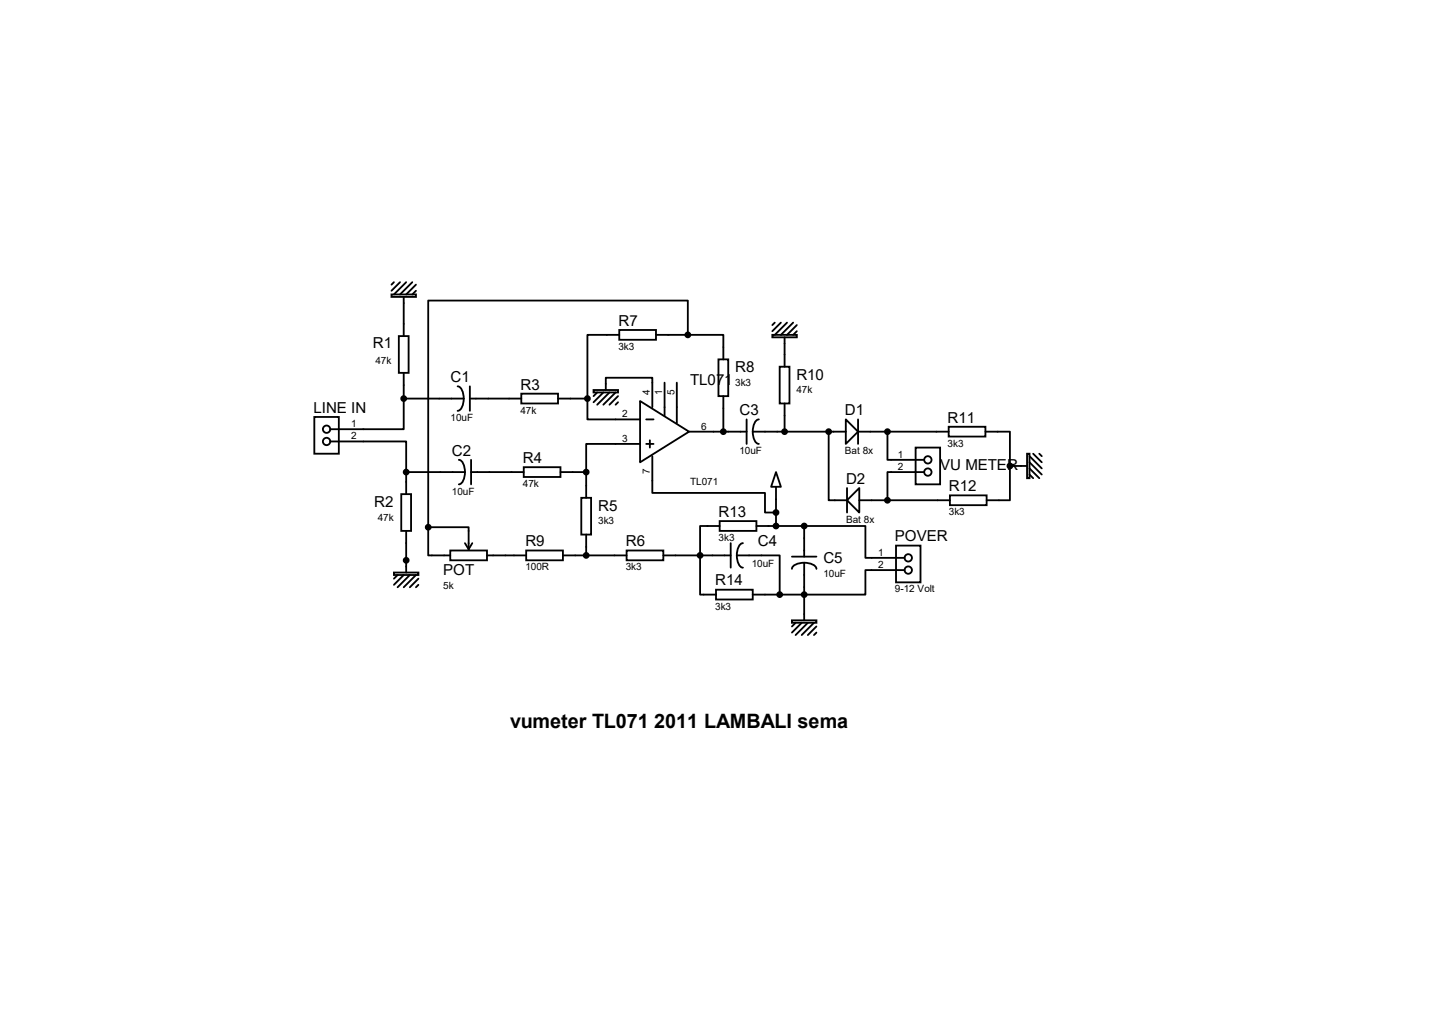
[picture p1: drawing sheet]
<svg xmlns="http://www.w3.org/2000/svg" width="297mm" height="210mm" viewBox="0 0 297 210" stroke-linecap="round" stroke-linejoin="round" font-family="sans-serif">
<g fill="none" stroke="#000" stroke-width=".38">
<path d="M81.7 58.5l-.5 .5M83 58.5l-1.8 1.8M84.2 58.5l-2.5 2.5M85.5 58.5l-2.5 2.5M86.3 59l-2.1 2M81.2 61h5.1v.6h-5.1zM82.7 69.7h2.1v7.6h-2.1zM83.7 61.6v8.1M83.7 77.3v5.3M86.3 60.3l-.8 .7M128.4 68.4h7.7v2h-7.7zM128.4 69.4h-6.6v13.2"/>
<path d="M136.1 69.4h6.6M137.8 79.3v6.9M140.4 79.3v8.4M142.7 69.4v-7.1h-53.9v47M142.7 69.4h7.3v5.1M149 74.5h2v7.6h-2zM160.2 69.4h5.1v.5h-5.1zM160.7 66.9l-.5 .5M161.7 76h2v7.7h-2zM162 66.9l-1.8 1.8M162.7 69.9v6.1M163.2 66.9l-2.5 2.5"/>
<path d="M164.5 66.9l-2.5 2.5M165.3 68.7l-.8 .7M165.3 67.4l-2.1 2M65.2 86.4h5.1v7.7h-5.1zM68.5 91.5h15.7v6.4M83.7 82.6v6.4h-15.2M83.7 82.6h12.5M84.2 97.9h12.2M84.2 97.9v4.5M94.9 80.1a2.31 2.31 0 0 1 1.3 2.5M95.2 95.3a2.31 2.31 0 0 1 1.2 2.6M96.2 82.6a2.31 2.31 0 0 1-1.3 2.6"/>
<path d="M96.4 97.9a2.31 2.31 0 0 1-1.2 2.5M97.5 82.6h10.6M97.5 80.1v5.1M97.7 97.9h10.9M97.7 95.3v5.1M108.1 81.6h7.6v2.1h-7.6zM108.6 96.9h7.6v2h-7.6zM115.7 82.6h6.1M116.2 97.9h5.4M121.6 97.9v5.3M121.8 82.6v4.4h11M123.1 80.9h5.1v.5h-5.1z"/>
<path d="M123.9 81.4l-.8 .7M125.1 81.4l-2 2M125.6 80.9v-2.6h9.7v6.1M126.4 81.4l-2.5 2.5M127.7 81.4l-2.6 2.5M128.2 82.1l-1.8 1.8M128.2 83.4l-.5 .5M132.8 83.1l10.1 6.4-10.1 6.3zM132.8 92h-11.2v5.9M134 87h1.6M134 92h1.6M134.8 91.3v1.5"/>
<path d="M135.3 94.6v7.6h23.4v4.1h2.3M142.9 89.5h12M150 82.1v7.4M154.9 87v5M156.1 89.5a2.31 2.31 0 0 0 1.3 2.5M156.1 89.5h19.3M157.4 87a2.31 2.31 0 0 0-1.3 2.5M161 97.9l1 3h-2.1zM162.7 83.7v5.8M171.9 89.5v14.2h3.8M175.4 87l2.6 2.5-2.6 2.5zM178 89.5h18.8"/>
<path d="M178 87v5M184.1 89.5v5.8h7.6M189.9 92.8h5.1v7.6h-5.1zM191.7 97.9h-7.6v5.8M196.8 88.5h7.6v2h-7.6zM204.4 89.5h5.1v7.1M209.5 96.6v7.1h-4.9M209.5 96.6h3.5M213 94.1h.5v5h-.5zM213.5 98.4l.8 .7M213.5 97.1l2.1 2M213.5 95.8l2.6 2.6"/>
<path d="M213.5 94.6l2.6 2.5M214.3 94.1l1.8 1.7M215.6 94.1l.5 .5M81.7 118.7h5.1v.5h-5.1zM82.5 119.2l-.8 .8M83.2 102.4h2.1v7.7h-2.1zM83.7 119.2l-2 2M84.2 110.1v8.6M85 119.2l-2.5 2.6M86.3 119.2l-2.6 2.6M86.8 120l-1.8 1.8M88.8 109.3h8.4v4.6"/>
<path d="M88.8 109.3v5.8h4.6M93.4 114.1h7.6v2.1h-7.6zM96.4 112.6l.8 1.3M98 112.6l-.8 1.3M101 115.1h8.1M109.1 114.1h7.7v2.1h-7.7zM116.8 115.1h13.2M120.6 103.2h2v7.6h-2zM121.6 110.8v4.3M130 114.1h7.6v2.1h-7.6zM137.6 115.1h14M149.3 108h7.6v2.1h-7.6z"/>
<path d="M149.3 109.1h-4.1v14.2h3.3M151.6 112.6v5.1M152.8 115.1h8.9v8.2M152.8 115.1a2.31 2.31 0 0 0 1.3 2.6M154.1 112.6a2.31 2.31 0 0 0-1.3 2.5M156.9 109.1h9.9M161 100.9v8.2M164.3 115.4h5M166.8 109.1h12.7v6.6h8.1M166.8 116.7a2.31 2.31 0 0 1 2.5 1.2M166.8 116.7a2.31 2.31 0 0 0-2.5 1.2M166.8 109.1v6.3"/>
<path d="M166.8 116.7v11.9M175.7 101.2v5.1M178.2 101.2v5.1l-2.5-2.6zM178.2 103.7h18.8M185.8 113.1h5.1v7.6h-5.1zM187.6 118.2h-8.1v5.1h-23.4M197 102.7h7.6v2h-7.6zM86.8 121.2l-.5 .6M148.5 122.3h7.6v2h-7.6zM164.3 128.6h5v.5h-5zM165 129.1l-.7 .8M166.3 129.1l-2 2"/>
<path d="M167.6 129.1l-2.6 2.6M168.8 129.1l-2.5 2.6M169.3 129.9l-1.7 1.8M169.3 131.1l-.5 .6"/>
<circle cx="67.7" cy="91.5" r=".76"/>
<circle cx="67.7" cy="89" r=".76"/>
<circle cx="192.4" cy="97.9" r=".76"/>
<circle cx="192.4" cy="95.3" r=".76"/>
<circle cx="188.4" cy="115.7" r=".76"/>
<circle cx="188.4" cy="118.2" r=".76"/>
</g>
<g fill="#000" stroke="#000" stroke-width=".38">
<circle cx="142.7" cy="69.4" r=".51"/>
<circle cx="83.7" cy="82.6" r=".51"/>
<circle cx="84.2" cy="97.9" r=".51"/>
<circle cx="121.6" cy="97.9" r=".51"/>
<circle cx="121.8" cy="82.6" r=".51"/>
<circle cx="150" cy="89.5" r=".51"/>
<circle cx="162.7" cy="89.5" r=".51"/>
<circle cx="171.9" cy="89.5" r=".51"/>
<circle cx="184.1" cy="89.5" r=".51"/>
<circle cx="209.5" cy="96.6" r=".51"/>
<circle cx="84.2" cy="116.2" r=".51"/>
<circle cx="88.8" cy="109.3" r=".51"/>
<circle cx="121.6" cy="115.1" r=".51"/>
<circle cx="145.2" cy="115.1" r=".51"/>
<circle cx="161" cy="109.1" r=".51"/>
<circle cx="161" cy="106.3" r=".51"/>
<circle cx="166.8" cy="109.1" r=".51"/>
<circle cx="184.1" cy="103.7" r=".51"/>
<circle cx="161.7" cy="123.3" r=".51"/>
<circle cx="166.8" cy="123.3" r=".51"/>
</g>
<text font-size="4.1" x="105.8" y="151">vumeter TL071 2011 LAMBALI sema</text>
<g font-size="3.1">
<text x="128.3" y="67.6">R7</text>
<text x="77.3" y="72.1">R1</text>
<text x="152.5" y="77.2">R8</text>
<text x="93.5" y="79.2">C1</text>
<text x="107.9" y="80.8">R3</text>
<text x="143.1" y="79.8">TL071</text>
<text x="165.2" y="78.7">R10</text>
<text x="65" y="85.6">LINE IN</text>
<text x="153.4" y="86.1">C3</text>
<text x="175.2" y="86.1">D1</text>
<text x="196.6" y="87.6">R11</text>
<text x="93.7" y="94.5">C2</text>
<text x="108.5" y="96">R4</text>
<text x="175.5" y="100.3">D2</text>
<text x="195" y="97.5">VU METER</text>
<text x="196.8" y="101.9">R12</text>
<text x="77.6" y="105.1">R2</text>
<text x="124.1" y="105.9">R5</text>
<text x="149.1" y="107.1">R13</text>
<text x="109" y="113.2">R9</text>
<text x="129.8" y="113.2">R6</text>
<text x="157.2" y="113.2">C4</text>
<text x="185.6" y="112.2">POVER</text>
<text x="91.9" y="119.2">POT</text>
<text x="170.8" y="116.8">C5</text>
<text x="148.3" y="121.4">R14</text>
</g>
<g font-size="2.1">
<text x="77.9" y="75.5">47k</text>
<text x="128.3" y="72.6">3k3</text>
<text x="134.8" y="81.9" transform="rotate(-90 134.8 81.9)">4</text>
<text x="137.3" y="81.9" transform="rotate(-90 137.3 81.9)">1</text>
<text x="139.9" y="81.9" transform="rotate(-90 139.9 81.9)">5</text>
<text x="152.5" y="80.1">3k3</text>
<text x="165.2" y="81.6">47k</text>
<text x="72.8" y="88.6">1</text>
<text x="93.5" y="87.3">10uF</text>
<text x="107.9" y="85.8">47k</text>
<text x="129.1" y="86.5">2</text>
<text x="145.5" y="89.1">6</text>
<text x="72.8" y="91.1">2</text>
<text x="129.1" y="91.6">3</text>
<text x="153.4" y="94.1">10uF</text>
<text x="175.2" y="94.1">Bat 8x</text>
<text x="186.2" y="94.9">1</text>
<text x="196.6" y="92.6">3k3</text>
<text x="108.5" y="101">47k</text>
<text x="134.8" y="98.3" transform="rotate(-90 134.8 98.3)">7</text>
<text x="143.1" y="100.5">TL071</text>
<text x="186.2" y="97.5">2</text>
<text x="78.4" y="107.9">47k</text>
<text x="93.7" y="102.5">10uF</text>
<text x="196.8" y="106.8">3k3</text>
<text x="124.1" y="108.7">3k3</text>
<text x="149.1" y="112.1">3k3</text>
<text x="175.5" y="108.3">Bat 8x</text>
<text x="109" y="118.2">100R</text>
<text x="129.8" y="118.2">3k3</text>
<text x="155.9" y="117.5">10uF</text>
<text x="170.8" y="119.6">10uF</text>
<text x="182.2" y="115.2">1</text>
<text x="182.2" y="117.8">2</text>
<text x="91.9" y="122">5k</text>
<text x="185.6" y="122.8">9-12 Volt</text>
<text x="148.3" y="126.4">3k3</text>
</g>
</svg>
